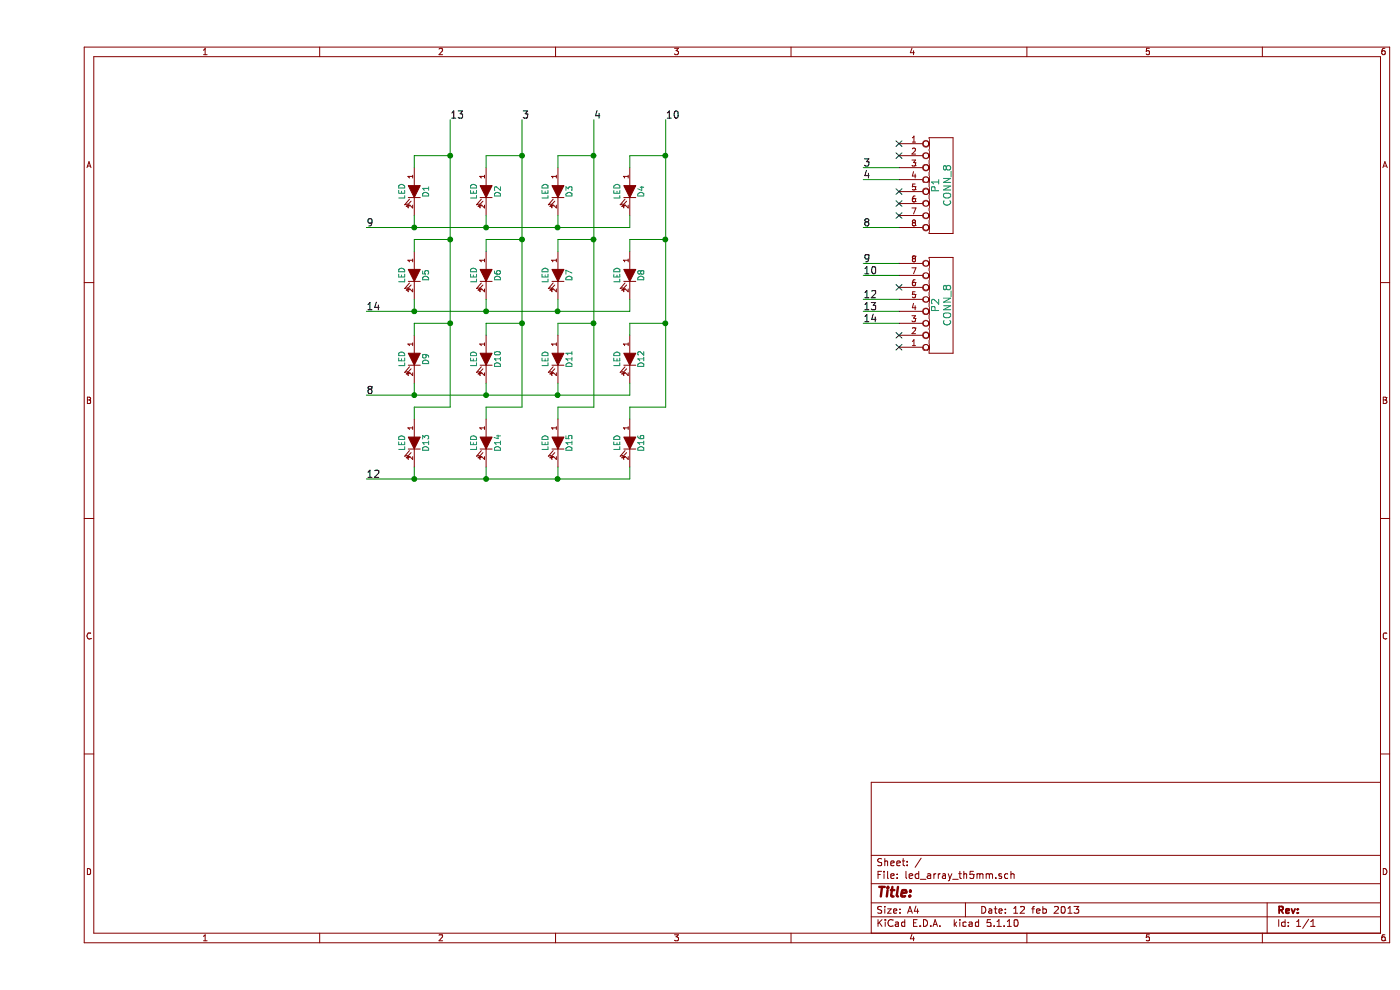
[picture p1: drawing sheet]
EESchema Schematic File Version 4
EELAYER 30 0
EELAYER END
$Descr A4 11693 8268
encoding utf-8
Sheet 1 1
Title ""
Date "12 feb 2013"
Rev ""
Comp ""
Comment1 ""
Comment2 ""
Comment3 ""
Comment4 ""
$EndDescr
NoConn ~ 7200 1700
NoConn ~ 7200 1200
$Comp
L led_array_th5mm:CONN_8 P1
U 1 1
P 7550 1550
F 0 "P1" V 7500 1550 60  0000 C CNN
F 1 "CONN_8" V 7600 1550 60  0000 C CNN
F 2 "" H 7550 1550 50  0001 C CNN
F 3 "" H 7550 1550 50  0001 C CNN
	1    7550 1550
	1    0    0    -1  
$EndComp
Wire Wire Line
	5250 1000 5250 1300
Wire Wire Line
	4650 1000 4650 1300
Wire Wire Line
	4050 1000 4050 1300
Wire Wire Line
	3450 1000 3450 1300
Wire Wire Line
	4950 3900 4950 4000
Wire Wire Line
	3150 2600 3150 2500
Wire Wire Line
	2750 1900 3150 1900
Connection ~ 3750 4000
Connection ~ 3150 4000
Wire Wire Line
	3750 4000 3750 3900
Connection ~ 3750 3300
Wire Wire Line
	4350 3300 4350 3200
Wire Wire Line
	3150 3300 3150 3200
Connection ~ 4350 2600
Wire Wire Line
	4950 2500 4950 2600
Connection ~ 3150 2600
Wire Wire Line
	3750 2600 3750 2500
Connection ~ 3750 1900
Wire Wire Line
	4350 1900 4350 1800
Wire Wire Line
	3150 1900 3150 1800
Connection ~ 5250 2700
Wire Wire Line
	4950 3500 4950 3400
Wire Wire Line
	4950 3400 5250 3400
Wire Wire Line
	4950 2100 4950 2000
Wire Wire Line
	4950 2000 5250 2000
Connection ~ 4650 2000
Wire Wire Line
	4350 2800 4350 2700
Wire Wire Line
	4350 2700 4650 2700
Wire Wire Line
	4350 1400 4350 1300
Wire Wire Line
	4350 1300 4650 1300
Connection ~ 4050 2700
Wire Wire Line
	3750 3500 3750 3400
Wire Wire Line
	3750 3400 4050 3400
Connection ~ 4050 1300
Wire Wire Line
	3750 2100 3750 2000
Wire Wire Line
	3750 2000 4050 2000
Connection ~ 3450 2000
Wire Wire Line
	3150 2800 3150 2700
Wire Wire Line
	3150 2700 3450 2700
Wire Wire Line
	3150 1400 3150 1300
Wire Wire Line
	3150 1300 3450 1300
Wire Wire Line
	7200 2700 6900 2700
Wire Wire Line
	7200 2500 6900 2500
Wire Wire Line
	7200 2300 6900 2300
Wire Wire Line
	7200 2200 6900 2200
Wire Wire Line
	7200 1400 6900 1400
Wire Wire Line
	7200 1500 6900 1500
Wire Wire Line
	7200 1900 6900 1900
Wire Wire Line
	7200 2600 6900 2600
Wire Wire Line
	3450 2000 3150 2000
Wire Wire Line
	3150 2000 3150 2100
Connection ~ 3450 1300
Wire Wire Line
	3450 3400 3150 3400
Wire Wire Line
	3150 3400 3150 3500
Connection ~ 3450 2700
Wire Wire Line
	4050 1300 3750 1300
Wire Wire Line
	3750 1300 3750 1400
Wire Wire Line
	4050 2700 3750 2700
Wire Wire Line
	3750 2700 3750 2800
Connection ~ 4050 2000
Wire Wire Line
	4650 2000 4350 2000
Wire Wire Line
	4350 2000 4350 2100
Connection ~ 4650 1300
Wire Wire Line
	4650 3400 4350 3400
Wire Wire Line
	4350 3400 4350 3500
Connection ~ 4650 2700
Wire Wire Line
	5250 1300 4950 1300
Wire Wire Line
	4950 1300 4950 1400
Connection ~ 5250 1300
Wire Wire Line
	5250 2700 4950 2700
Wire Wire Line
	4950 2700 4950 2800
Connection ~ 5250 2000
Wire Wire Line
	3750 1900 3750 1800
Wire Wire Line
	4950 1900 4950 1800
Connection ~ 3150 1900
Connection ~ 4350 1900
Wire Wire Line
	4350 2600 4350 2500
Connection ~ 3750 2600
Wire Wire Line
	3750 3300 3750 3200
Connection ~ 3150 3300
Wire Wire Line
	4950 3200 4950 3300
Connection ~ 4350 3300
Wire Wire Line
	3150 4000 3150 3900
Wire Wire Line
	4350 4000 4350 3900
Connection ~ 4350 4000
Wire Wire Line
	4950 2600 4350 2600
Wire Wire Line
	4950 3300 4350 3300
Wire Wire Line
	4950 4000 4350 4000
NoConn ~ 7200 2900
NoConn ~ 7200 2800
NoConn ~ 7200 2400
NoConn ~ 7200 1800
NoConn ~ 7200 1600
NoConn ~ 7200 1300
Text Label 5250 1000 0    60   ~ 0
10
Text Label 4650 1000 0    60   ~ 0
4
Text Label 4050 1000 0    60   ~ 0
3
Text Label 3450 1000 0    60   ~ 0
13
Text Label 2750 4000 0    60   ~ 0
12
Text Label 2750 3300 0    60   ~ 0
8
Text Label 2750 2600 0    60   ~ 0
14
Text Label 2750 1900 0    60   ~ 0
9
$Comp
L led_array_th5mm:LED D9
U 1 1
P 3150 3000
F 0 "D9" H 3150 3100 50  0000 C CNN
F 1 "LED" H 3150 2900 50  0000 C CNN
F 2 "" H 3150 3000 50  0001 C CNN
F 3 "" H 3150 3000 50  0001 C CNN
	1    3150 3000
	0    1    1    0   
$EndComp
$Comp
L led_array_th5mm:LED D10
U 1 1
P 3750 3000
F 0 "D10" H 3750 3100 50  0000 C CNN
F 1 "LED" H 3750 2900 50  0000 C CNN
F 2 "" H 3750 3000 50  0001 C CNN
F 3 "" H 3750 3000 50  0001 C CNN
	1    3750 3000
	0    1    1    0   
$EndComp
$Comp
L led_array_th5mm:LED D12
U 1 1
P 4950 3000
F 0 "D12" H 4950 3100 50  0000 C CNN
F 1 "LED" H 4950 2900 50  0000 C CNN
F 2 "" H 4950 3000 50  0001 C CNN
F 3 "" H 4950 3000 50  0001 C CNN
	1    4950 3000
	0    1    1    0   
$EndComp
$Comp
L led_array_th5mm:LED D11
U 1 1
P 4350 3000
F 0 "D11" H 4350 3100 50  0000 C CNN
F 1 "LED" H 4350 2900 50  0000 C CNN
F 2 "" H 4350 3000 50  0001 C CNN
F 3 "" H 4350 3000 50  0001 C CNN
	1    4350 3000
	0    1    1    0   
$EndComp
$Comp
L led_array_th5mm:LED D15
U 1 1
P 4350 3700
F 0 "D15" H 4350 3800 50  0000 C CNN
F 1 "LED" H 4350 3600 50  0000 C CNN
F 2 "" H 4350 3700 50  0001 C CNN
F 3 "" H 4350 3700 50  0001 C CNN
	1    4350 3700
	0    1    1    0   
$EndComp
$Comp
L led_array_th5mm:LED D16
U 1 1
P 4950 3700
F 0 "D16" H 4950 3800 50  0000 C CNN
F 1 "LED" H 4950 3600 50  0000 C CNN
F 2 "" H 4950 3700 50  0001 C CNN
F 3 "" H 4950 3700 50  0001 C CNN
	1    4950 3700
	0    1    1    0   
$EndComp
$Comp
L led_array_th5mm:LED D14
U 1 1
P 3750 3700
F 0 "D14" H 3750 3800 50  0000 C CNN
F 1 "LED" H 3750 3600 50  0000 C CNN
F 2 "" H 3750 3700 50  0001 C CNN
F 3 "" H 3750 3700 50  0001 C CNN
	1    3750 3700
	0    1    1    0   
$EndComp
$Comp
L led_array_th5mm:LED D13
U 1 1
P 3150 3700
F 0 "D13" H 3150 3800 50  0000 C CNN
F 1 "LED" H 3150 3600 50  0000 C CNN
F 2 "" H 3150 3700 50  0001 C CNN
F 3 "" H 3150 3700 50  0001 C CNN
	1    3150 3700
	0    1    1    0   
$EndComp
$Comp
L led_array_th5mm:LED D5
U 1 1
P 3150 2300
F 0 "D5" H 3150 2400 50  0000 C CNN
F 1 "LED" H 3150 2200 50  0000 C CNN
F 2 "" H 3150 2300 50  0001 C CNN
F 3 "" H 3150 2300 50  0001 C CNN
	1    3150 2300
	0    1    1    0   
$EndComp
$Comp
L led_array_th5mm:LED D6
U 1 1
P 3750 2300
F 0 "D6" H 3750 2400 50  0000 C CNN
F 1 "LED" H 3750 2200 50  0000 C CNN
F 2 "" H 3750 2300 50  0001 C CNN
F 3 "" H 3750 2300 50  0001 C CNN
	1    3750 2300
	0    1    1    0   
$EndComp
$Comp
L led_array_th5mm:LED D8
U 1 1
P 4950 2300
F 0 "D8" H 4950 2400 50  0000 C CNN
F 1 "LED" H 4950 2200 50  0000 C CNN
F 2 "" H 4950 2300 50  0001 C CNN
F 3 "" H 4950 2300 50  0001 C CNN
	1    4950 2300
	0    1    1    0   
$EndComp
$Comp
L led_array_th5mm:LED D7
U 1 1
P 4350 2300
F 0 "D7" H 4350 2400 50  0000 C CNN
F 1 "LED" H 4350 2200 50  0000 C CNN
F 2 "" H 4350 2300 50  0001 C CNN
F 3 "" H 4350 2300 50  0001 C CNN
	1    4350 2300
	0    1    1    0   
$EndComp
$Comp
L led_array_th5mm:LED D3
U 1 1
P 4350 1600
F 0 "D3" H 4350 1700 50  0000 C CNN
F 1 "LED" H 4350 1500 50  0000 C CNN
F 2 "" H 4350 1600 50  0001 C CNN
F 3 "" H 4350 1600 50  0001 C CNN
	1    4350 1600
	0    1    1    0   
$EndComp
$Comp
L led_array_th5mm:LED D4
U 1 1
P 4950 1600
F 0 "D4" H 4950 1700 50  0000 C CNN
F 1 "LED" H 4950 1500 50  0000 C CNN
F 2 "" H 4950 1600 50  0001 C CNN
F 3 "" H 4950 1600 50  0001 C CNN
	1    4950 1600
	0    1    1    0   
$EndComp
$Comp
L led_array_th5mm:LED D2
U 1 1
P 3750 1600
F 0 "D2" H 3750 1700 50  0000 C CNN
F 1 "LED" H 3750 1500 50  0000 C CNN
F 2 "" H 3750 1600 50  0001 C CNN
F 3 "" H 3750 1600 50  0001 C CNN
	1    3750 1600
	0    1    1    0   
$EndComp
$Comp
L led_array_th5mm:LED D1
U 1 1
P 3150 1600
F 0 "D1" H 3150 1700 50  0000 C CNN
F 1 "LED" H 3150 1500 50  0000 C CNN
F 2 "" H 3150 1600 50  0001 C CNN
F 3 "" H 3150 1600 50  0001 C CNN
	1    3150 1600
	0    1    1    0   
$EndComp
Text Label 6900 2700 0    60   ~ 0
14
Text Label 6900 2600 0    60   ~ 0
13
Text Label 6900 2500 0    60   ~ 0
12
Text Label 6900 2300 0    60   ~ 0
10
Text Label 6900 2200 0    60   ~ 0
9
Text Label 6900 1900 0    60   ~ 0
8
Text Label 6900 1500 0    60   ~ 0
4
Text Label 6900 1400 0    60   ~ 0
3
$Comp
L led_array_th5mm:CONN_8 P2
U 1 1
P 7550 2550
F 0 "P2" V 7500 2550 60  0000 C CNN
F 1 "CONN_8" V 7600 2550 60  0000 C CNN
F 2 "" H 7550 2550 50  0001 C CNN
F 3 "" H 7550 2550 50  0001 C CNN
	1    7550 2550
	1    0    0    1   
$EndComp
Wire Wire Line
	3750 4000 3150 4000
Wire Wire Line
	3150 4000 2750 4000
Wire Wire Line
	3750 3300 3150 3300
Wire Wire Line
	4350 2600 3750 2600
Wire Wire Line
	3150 2600 2750 2600
Wire Wire Line
	3750 1900 4350 1900
Wire Wire Line
	5250 2700 5250 3400
Wire Wire Line
	4650 2000 4650 2700
Wire Wire Line
	4050 2700 4050 3400
Wire Wire Line
	4050 1300 4050 2000
Wire Wire Line
	3450 2000 3450 2700
Wire Wire Line
	3450 1300 3450 2000
Wire Wire Line
	3450 2700 3450 3400
Wire Wire Line
	4050 2000 4050 2700
Wire Wire Line
	4650 1300 4650 2000
Wire Wire Line
	4650 2700 4650 3400
Wire Wire Line
	5250 1300 5250 2000
Wire Wire Line
	5250 2000 5250 2700
Wire Wire Line
	3150 1900 3750 1900
Wire Wire Line
	4350 1900 4950 1900
Wire Wire Line
	3750 2600 3150 2600
Wire Wire Line
	3150 3300 2750 3300
Wire Wire Line
	4350 3300 3750 3300
Wire Wire Line
	4350 4000 3750 4000
$EndSCHEMATC
